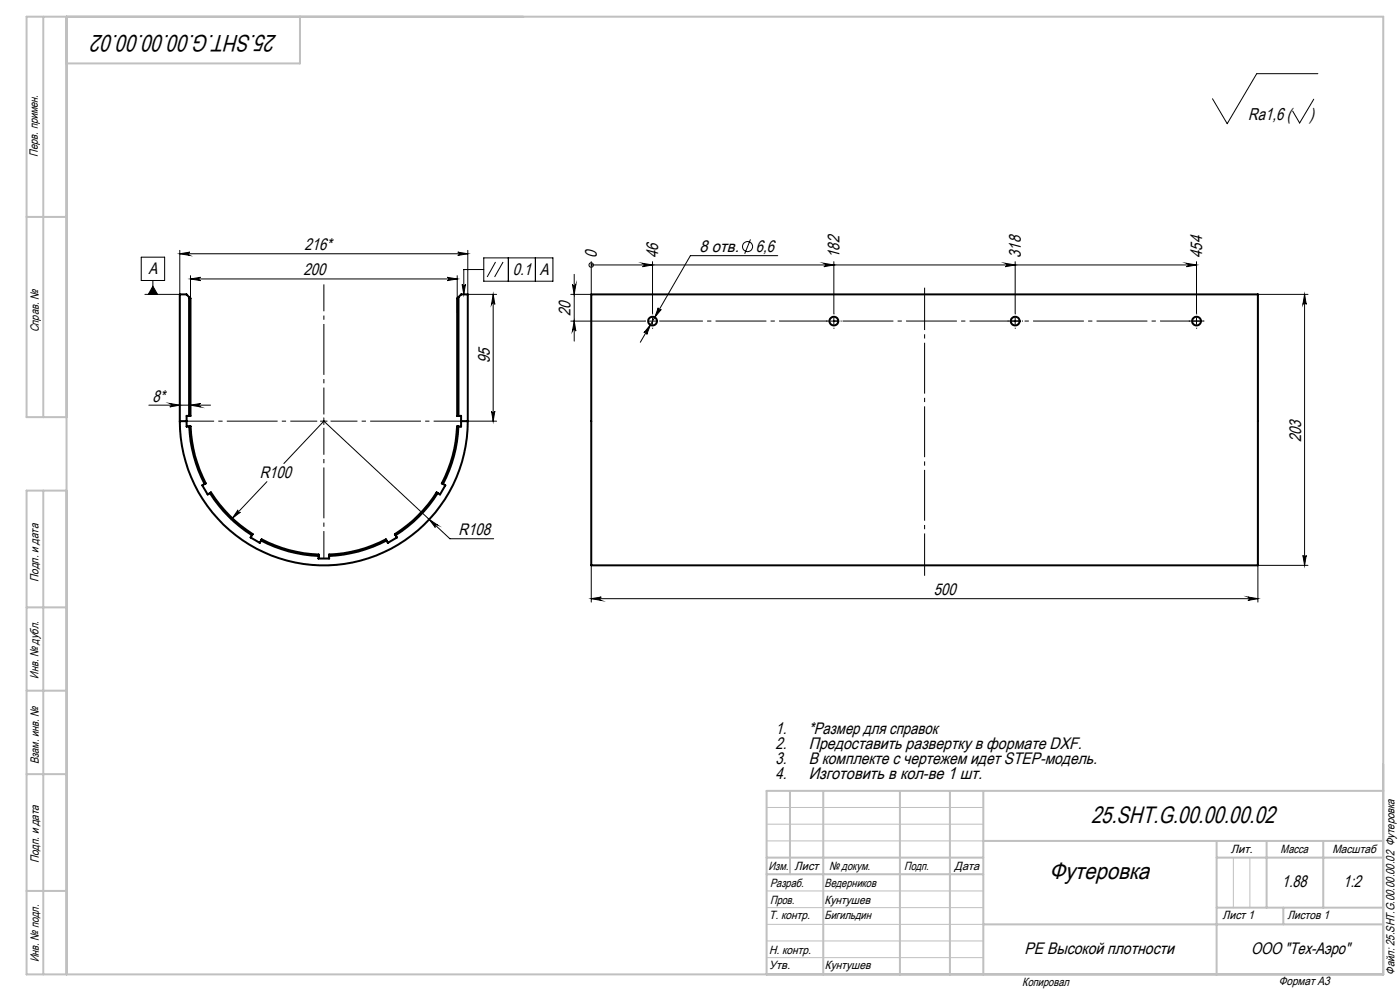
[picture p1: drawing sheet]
<svg xmlns="http://www.w3.org/2000/svg" width="420mm" height="297mm" viewBox="0 0 420 297" stroke-linecap="round" stroke-linejoin="round" font-family="sans-serif">
<g fill="none" stroke="#000" stroke-width=".6">
<path d="M56.7 89l-.7-.8h-2.1v38M56.7 89v35.7M56.7 89l.4 .4v35.3h-.4M137.5 89v35.7M177.4 88.2h200v81.2h-200zM53.9 126.2a43.2 43.2 0 0 0 43.2 43.3 43.2 43.2 0 0 0 43.2-43.3M53.9 126.2h2.1M56.7 124.7l-.7-.1v3.2h.8M56.8 127.8a41.5 41.5 0 0 0 4.6 17.3M56.8 127.8h.4a39.5 39.5 0 0 0 4.5 17.1l-.3 .2M137.5 127.8a40.2 40.2 0 0 1-4.6 17.3M137.5 127.8h-.4a40.2 40.2 0 0 1-4.6 17.1l.4 .2"/>
<path d="M137.5 124.7l.8-.1v3.2h-.8M137.5 124.7h-.3v-35.3l1.2-1.2h1.9v38M138.3 126.2h2M61.4 145.1l-.7 .3 1.6 2.8 .7-.4M63 147.8l.3-.2a40.8 40.8 0 0 0 12.5 12.5l-.2 .3M63 147.8a40.5 40.5 0 0 0 12.6 12.6M131.3 147.8a40.5 40.5 0 0 1-12.6 12.6M131.3 147.8l-.3-.2a40.8 40.8 0 0 1-12.5 12.5l.2 .3M132.9 145.1l.7 .3-1.6 2.8-.7-.4M75.6 160.4l-.4 .7 2.7 1.6 .4-.7M78.3 162l.2-.4a39.5 39.5 0 0 0 17.1 4.6v.4M78.3 162a40.2 40.2 0 0 0 17.3 4.6"/>
<path d="M95.6 166.6l-.1 .8h3.2v-.8M116 162a40.2 40.2 0 0 1-17.3 4.6M116 162l-.2-.4a39.5 39.5 0 0 1-17.1 4.6v.4M118.7 160.4l.4 .7-2.8 1.6-.3-.7"/>
<circle cx="195.8" cy="96.2" r="1.33"/>
<circle cx="250.2" cy="96.2" r="1.33"/>
<circle cx="304.6" cy="96.2" r="1.33"/>
<circle cx="359" cy="96.2" r="1.33"/>
</g>
<g fill="none" stroke="#000" stroke-width=".3">
<path d="M394.1 29.7l-4.2 7.2-2.1-3.6M395.4 22.1h-18.4l-8.8 15-4.5-7.5M42.4 77.1h7v7h-7zM53.9 76.1l3-.5a.49 .49 0 0 0-.4 .5 .49 .49 0 0 0 .4 .4zM53.9 75v13.2h-10.4M53.9 76.1h86.4M137.3 75.6l3 .5-3 .4a.49 .49 0 0 0 .5-.4 .49 .49 0 0 0-.5-.5zM140.3 75v13.2h8.7M145.1 77.3h20.8v7h-20.8zM148.7 78.5l-2.5 4.5M150.9 78.5l-2.5 4.5M152.5 77.3v7"/>
<path d="M160.6 77.3v7M177.4 79.4h.1M177.4 78.4v9.8h-6.2M177.4 79.4h181.6M192.8 78.9l3 .5-3 .5a.51 .51 0 0 0 .4-.5 .51 .51 0 0 0-.4-.5zM195.8 78.4v15.5M225.1 71.8l-1.7 4.3M233.3 76.6h-26.2l-15 26M247.2 78.9l3 .5-3 .5a.51 .51 0 0 0 .4-.5 .51 .51 0 0 0-.4-.5zM250.2 78.4v15.5M301.6 78.9l3 .5-3 .5a.51 .51 0 0 0 .5-.5 .51 .51 0 0 0-.5-.5zM304.6 78.4v15.5"/>
<path d="M356 78.9l3 .5-3 .5a.51 .51 0 0 0 .5-.5 .51 .51 0 0 0-.5-.5zM359 78.4v15.5M45.9 85.8l1.4 2.4h-2.8zM45.9 84.1v4.1M57.1 83.6l3-.5a.49 .49 0 0 0-.4 .5 .49 .49 0 0 0 .4 .5zM57.1 82.6v6.8M57.1 83.6h80.1M134.2 83.1l3 .5-3 .5a.49 .49 0 0 0 .4-.5 .49 .49 0 0 0-.4-.5zM137.2 82.6v11.1M138.6 85.2a.49 .49 0 0 0 .5 .5 .49 .49 0 0 0 .5-.5l-.5 3zM145.1 80.8h-6v7.4M148 88.2l.4 3a.49 .49 0 0 0-.4-.4 .49 .49 0 0 0-.5 .4z"/>
<path d="M148 88.2v38M171.2 96.2h22.2M171.7 85.2a.51 .51 0 0 0 .5 .5 .51 .51 0 0 0 .6-.5l-.5 3zM172.3 96.2l.5 3a.51 .51 0 0 0-.6-.4 .51 .51 0 0 0-.5 .4zM172.3 82.2v20M194.8 96.2h2M195.1 97.4l-1.1 2.8a.49 .49 0 0 0-.2-.6 .49 .49 0 0 0-.6 .1zM195.8 95.2v2M197.5 92.2a.51 .51 0 0 0 .2 .7 .51 .51 0 0 0 .7-.2l-2 2.4zM249.2 96.2h2M250.2 95.2v2M303.6 96.2h2"/>
<path d="M304.6 95.2v2M358 96.2h2M359 95.2v2M377.4 88.2h15M391.4 88.2l.5 3a.49 .49 0 0 0-.5-.4 .49 .49 0 0 0-.5 .4zM391.4 88.2v81.2M44.7 121.4h18.4M50.9 120.9l3 .5-3 .6a.51 .51 0 0 0 .5-.6 .51 .51 0 0 0-.5-.5zM57.1 121.4l3-.5a.51 .51 0 0 0-.4 .5 .51 .51 0 0 0 .4 .6zM85.2 138.9l12-12.7 37.8 35.3h13.1M96.1 126.2h2M97.2 125.2v2"/>
<path d="M140.3 126.2h8.7M147.5 123.2a.49 .49 0 0 0 .5 .5 .49 .49 0 0 0 .4-.5l-.4 3zM71.4 152.8a.49 .49 0 0 0 0 .7 .49 .49 0 0 0 .7 0l-2.4 1.8zM80.1 144.4l-10.4 10.9M128.8 155.7l2.5 1.7a.5 .5 0 0 0-.7 0 .5 .5 0 0 0 0 .7zM177.4 179.4l3-.5a.51 .51 0 0 0-.5 .5 .51 .51 0 0 0 .5 .5zM177.4 169.4v11M177.4 179.4h200M374.4 178.9l3 .5-3 .5a.51 .51 0 0 0 .4-.5 .51 .51 0 0 0-.4-.5zM390.9 166.4a.49 .49 0 0 0 .5 .5 .49 .49 0 0 0 .5-.5l-.5 3zM392.4 169.4h-15v11"/>
<circle cx="177.4" cy="79.4" r=".68"/>
<circle cx="224.3" cy="73.9" r="1.51"/>
</g>
<path d="M277.4 172.6v-86.4" fill="none" stroke="#000" stroke-width=".3" stroke-dasharray="15.2 1.3 1.3 1.3" stroke-dashoffset="2.5" stroke-linecap="butt"/>
<g fill="none" stroke="#000" stroke-width=".3" stroke-dasharray="15.2 1.3 1.3 1.3" stroke-linecap="butt">
<path d="M193.8 96.2h-.3M195.8 94.2v-.3M195.8 98.2v.3M248.2 96.2h-.3M250.2 94.2v-.3M250.2 98.2v.3M252.2 96.2h.3M302.6 96.2h-.3M304.6 94.2v-.3M304.6 98.2v.3M306.6 96.2h.3M357 96.2h-.3"/>
<path d="M359 94.2v-.3M359 98.2v.3M361 96.2h.3"/>
</g>
<path d="M197.8 96.2h163.3" fill="none" stroke="#000" stroke-width=".3" stroke-dasharray="15.2 1.3 1.3 1.3" stroke-dashoffset="2.2" stroke-linecap="butt"/>
<path d="M95.2 126.2h-39M97.2 124.2v-39M97.2 128.2v39M99.2 126.2h39" fill="none" stroke="#000" stroke-width=".3" stroke-dasharray="15.2 1.3 1.3 1.3" stroke-dashoffset="7.2" stroke-linecap="butt"/>
<path d="M230 242h65M230 247h65M230 252h65M370 257v15M375 257v15M230 277h65M230 272h65M230 267h65M230 287h65M230 282h65" fill="none" stroke="#c0c0c0" stroke-width=".3"/>
<g fill="none" stroke="#c0c0c0" stroke-width=".6">
<path d="M13 5v120M20 5v287M90 5v14h-70M8 65h12M20 125h-12v-120h407v287h-407v-145h12M13 147v145M8 182h12M8 207h12M8 232h12M237 237v25M247 237v55M270 237v55"/>
<path d="M285 237v55M295 237v55M415 237h-185v55M230 257h65M295 252h120M365 252v40M365 257h50M380 252v20M397 252v20M8 267h12M230 262h65M295 277h120"/>
<path d="M365 272h50M385 272v5"/>
</g>
<g fill="#000">
<path d="M137.3 75.6l3 .5-3 .4a.49 .49 0 0 0 .5-.4 .49 .49 0 0 0-.5-.5zM53.9 76.1l3-.5a.49 .49 0 0 0-.4 .5 .49 .49 0 0 0 .4 .4zM134.2 83.1l3 .5-3 .5a.49 .49 0 0 0 .4-.5 .49 .49 0 0 0-.4-.5zM57.1 83.6l3-.5a.49 .49 0 0 0-.4 .5 .49 .49 0 0 0 .4 .5zM57.1 121.4l3-.5a.51 .51 0 0 0-.4 .5 .51 .51 0 0 0 .4 .6zM50.9 120.9l3 .5-3 .6a.51 .51 0 0 0 .5-.6 .51 .51 0 0 0-.5-.5z"/>
<path d="M192.8 78.9l3 .5-3 .5a.51 .51 0 0 0 .4-.5 .51 .51 0 0 0-.4-.5zM247.2 78.9l3 .5-3 .5a.51 .51 0 0 0 .4-.5 .51 .51 0 0 0-.4-.5zM301.6 78.9l3 .5-3 .5a.51 .51 0 0 0 .5-.5 .51 .51 0 0 0-.5-.5zM356 78.9l3 .5-3 .5a.51 .51 0 0 0 .5-.5 .51 .51 0 0 0-.5-.5z"/>
<path d="M148 88.2l.4 3a.49 .49 0 0 0-.4-.4 .49 .49 0 0 0-.5 .4zM147.5 123.2a.49 .49 0 0 0 .5 .5 .49 .49 0 0 0 .4-.5l-.4 3zM391.4 88.2l.5 3a.49 .49 0 0 0-.5-.4 .49 .49 0 0 0-.5 .4zM390.9 166.4a.49 .49 0 0 0 .5 .5 .49 .49 0 0 0 .5-.5l-.5 3zM171.7 85.2a.51 .51 0 0 0 .5 .5 .51 .51 0 0 0 .6-.5l-.5 3zM172.3 96.2l.5 3a.51 .51 0 0 0-.6-.4 .51 .51 0 0 0-.5 .4z"/>
<path d="M71.4 152.8l-1.7 2.5 2.4-1.8a.49 .49 0 0 1-.7 0 .49 .49 0 0 1 0-.7zM128.8 155.7l1.8 2.4a.5 .5 0 0 1 0-.7 .5 .5 0 0 1 .7 0zM138.6 85.2a.49 .49 0 0 0 .5 .5 .49 .49 0 0 0 .5-.5l-.5 3zM45.9 85.8l1.4 2.4h-2.8zM177.4 179.4l3-.5a.51 .51 0 0 0-.5 .5 .51 .51 0 0 0 .5 .5zM374.4 178.9l3 .5-3 .5a.51 .51 0 0 0 .4-.5 .51 .51 0 0 0-.4-.5zM195.1 97.4l-1.9 2.3a.49 .49 0 0 1 .7-.2 .49 .49 0 0 1 .1 .7zM197.5 92.2l-1.1 2.9 2-2.4a.51 .51 0 0 1-.7 .2 .51 .51 0 0 1-.2-.7z"/>
</g>
<g font-size="7.1">
<text x="83.1" y="10.6" transform="rotate(-180 83.1 10.6)">25.SHT.G.00.00.00.02</text>
<text x="327.3" y="246.8">25.SHT.G.00.00.00.02</text>
<text x="314.8" y="263.4">Футеровка</text>
</g>
<g font-size="5.1">
<text x="374.5" y="36">Ra1,6 (</text>
<text x="392.9" y="36">)</text>
</g>
<g font-size="5">
<text x="91.3" y="74.9">216*</text>
<text x="179" y="77.3" transform="rotate(-90 179 77.3)">0</text>
<text x="197.4" y="77.3" transform="rotate(-90 197.4 77.3)">46</text>
<text x="209.9" y="75.5">8 отв.</text>
<text x="226.8" y="75.5">6,6</text>
<text x="251.8" y="77.3" transform="rotate(-90 251.8 77.3)">182</text>
<text x="306.2" y="77.3" transform="rotate(-90 306.2 77.3)">318</text>
<text x="360.6" y="77.3" transform="rotate(-90 360.6 77.3)">454</text>
<text x="44.6" y="82.2">A</text>
<text x="91" y="82.5">200</text>
<text x="153.8" y="82.4">0.1</text>
<text x="161.9" y="82.4">A</text>
<text x="171.2" y="94.7" transform="rotate(-90 171.2 94.7)">20</text>
<text x="146.9" y="108.8" transform="rotate(-90 146.9 108.8)">95</text>
<text x="45.8" y="120.3">8*</text>
<text x="390.3" y="132.5" transform="rotate(-90 390.3 132.5)">203</text>
<text x="77.9" y="143.2">R100</text>
<text x="137.6" y="160.4">R108</text>
<text x="280.1" y="178.3">500</text>
<text x="232.6" y="219.9">1.</text>
<text x="242.6" y="219.9">*Размер для справок</text>
<text x="232.6" y="224.4">2.</text>
<text x="242.6" y="224.4">Предоставить развертку в формате DXF.</text>
<text x="232.6" y="233.4">4.</text>
<text x="232.6" y="228.9">3.</text>
<text x="242.6" y="233.4">Изготовить в кол-ве 1 шт.</text>
<text x="242.6" y="228.9">В комплекте с чертежем идет STEP-модель.</text>
<text x="384.6" y="265.9">1.88</text>
<text x="403" y="265.9">1:2</text>
<text x="307.3" y="285.9">PE Высокой плотности</text>
<text x="375.3" y="285.8">ООО &quot;Тех-Аэро&quot;</text>
</g>
<g font-size="3.6">
<text x="11.4" y="46.9" transform="rotate(-90 11.4 46.9)">Перв. примен.</text>
<text x="11.6" y="99.6" transform="rotate(-90 11.6 99.6)">Справ. №</text>
<text x="11.5" y="174.4" transform="rotate(-90 11.5 174.4)">Подп. и дата</text>
<text x="11.6" y="203.4" transform="rotate(-90 11.6 203.4)">Инв. № дубл.</text>
<text x="11.6" y="229" transform="rotate(-90 11.6 229)">Взам. инв. №</text>
<text x="369.2" y="255.7">Лит.</text>
<text x="384.2" y="255.7">Масса</text>
<text x="399.7" y="255.7">Масштаб</text>
<text x="11.7" y="258.8" transform="rotate(-90 11.7 258.8)">Подп. и дата</text>
<text x="230.6" y="260.6">Изм.</text>
<text x="238.4" y="260.6">Лист</text>
<text x="248.7" y="260.6">№ докум.</text>
<text x="271.3" y="260.7">Подп.</text>
<text x="286.4" y="260.7">Дата</text>
<text x="231" y="265.7">Разраб.</text>
<text x="247.4" y="265.7">Ведерников</text>
<text x="230.7" y="275.5">Т. контр.</text>
<text x="231" y="270.9">Пров.</text>
<text x="247.4" y="275.5">Бигильдин</text>
<text x="247.4" y="270.9">Кунтушев</text>
<text x="366.8" y="275.5">Лист 1</text>
<text x="386.2" y="275.5">Листов 1</text>
<text x="230.7" y="285.8">Н. контр.</text>
<text x="11.6" y="288.4" transform="rotate(-90 11.6 288.4)">Инв. № подл.</text>
<text x="230.7" y="290.5">Утв.</text>
<text x="247.4" y="290.5">Кунтушев</text>
<text x="418.4" y="292.1" transform="rotate(-90 418.4 292.1)">Файл: 25.SHT.G.00.00.00.02 Футеровка</text>
<text x="306.7" y="295.4">Копировал</text>
<text x="383.6" y="295.2">Формат A3</text>
</g>
</svg>
